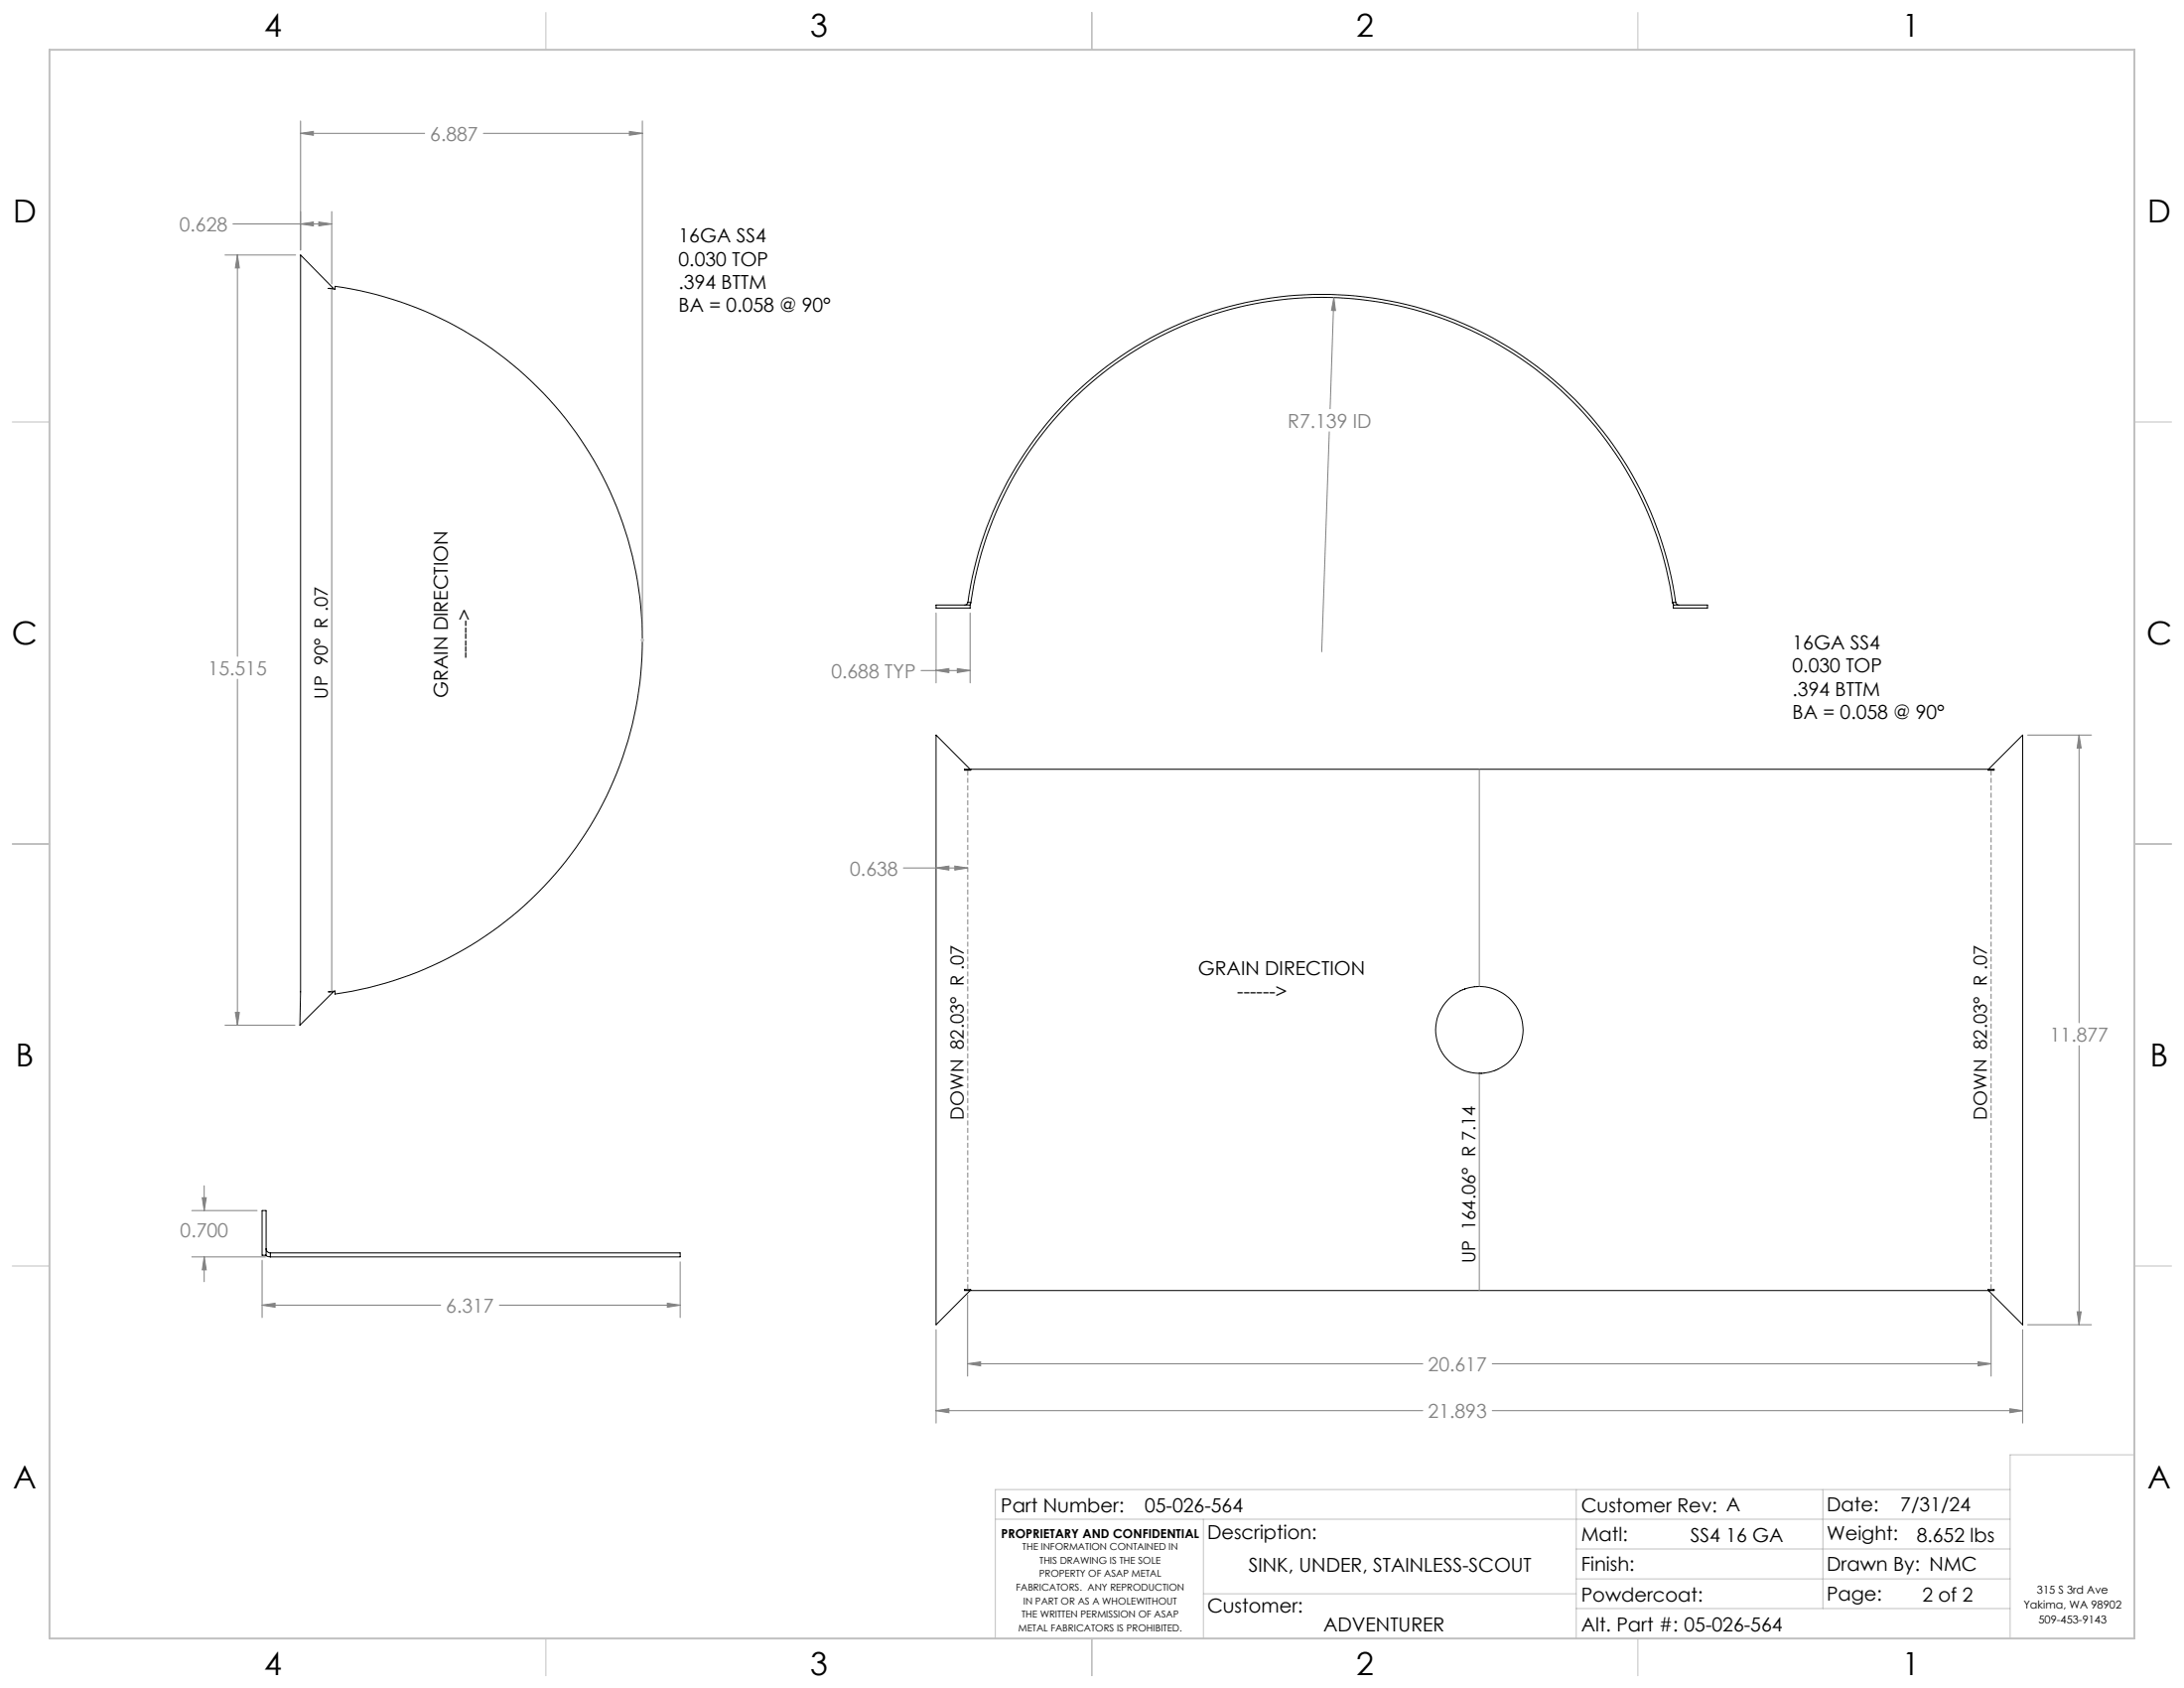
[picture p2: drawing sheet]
<svg xmlns="http://www.w3.org/2000/svg" width="559mm" height="432mm" viewBox="0 0 559 432" stroke-linecap="round" stroke-linejoin="round" font-family="sans-serif">
<g fill="none" stroke="#000" stroke-width=".25">
<path d="M76.9 65.2l8.4 8.6h-1.3l1.7 .2v-.8a91.4 91.4 0 0 1 78.7 90.6 91.4 91.4 0 0 1-78.7 90.5v-.8l-1.7 .2h1.3l-8.6 8.6 .2-8.6zM239.5 154.8h8.7v.7h-8.7zM247.6 154.1a91.4 91.4 0 0 1 90.6-78.8 91.4 91.4 0 0 1 90.5 78.8M247.6 154.1a.86 .86 0 0 1-.8 .7M247.6 154.1l.8 .1M248.4 154.2a90.7 90.7 0 0 1 89.8-78.1 90.7 90.7 0 0 1 89.8 78.1M248.4 154.2l-.2 .6M428 154.2l.2 .6M428.1 154.8h8.8v.7h-8.8zM428.7 154.1l.4 .6 .4 .1M428.7 154.1l-.7 .1M239.5 188l8.7 8.8h-1.4v.2h1.6v-.2h260.3v.2h1.5v-.2h-1.4l8.7-8.8v150.9l-8.7-8.8h1.4v-.2h-1.5v.2h-260.3v-.2h-1.6v.2h1.4l-8.7 8.8z"/>
<path d="M378.5 252.3a11.1 11.1 0 0 0-11.2 11.2 11.1 11.1 0 0 0 11.2 11.1M378.5 252.3h.1M378.5 252.3a11.1 11.1 0 0 1 11.2 11.2 11.1 11.1 0 0 1-11.2 11.1M378.5 274.6h.1M67.1 309.7h1v11.4h-1zM68.1 319.4a1.08 1.08 0 0 0 1.1 1.1M67.9 321.1l1.3 .4M69.2 320.5h104.8v1h-104.8M69.2 320.5v1"/>
</g>
<g fill="none" stroke="#808080" stroke-width=".25">
<path d="M76.9 34.1l3.3-.5v1zM76.9 30.9v33.1M76.9 34.1h31.8M123.7 34.1h40.7M161 33.6l3.4 .5-3.4 .5zM164.4 30.9v131.6M59.6 57.3h25.3M76.9 57.3l3.3-.5v1zM81.6 56.8l3.3 .5-3.3 .5zM84.9 54.1v18.5M57.6 65.2h18M60.7 65.2l.5 3.3h-1z"/>
<path d="M60.7 65.2v102.7M84.9 73.9v179.7M341.3 76.1l.4 3.3h-1zM341.3 76.1l-1 28.5M340.1 110.5l-1.9 56.2M239.5 156.8v17.9M248.2 156.8v17.9M60.7 173.7v88.6M235.7 171.5h12.5M239.5 171.5l3.3-.5v1zM244.9 171l3.3 .5-3.3 .5zM378.5 196.8v55.5"/>
<path d="M518.8 188h16.3M532 188l.5 3.3h-1zM532 188v73.6M231.1 222h16.5M239.5 222l3.3-.5v1.1zM244.3 221.5l3.3 .5-3.3 .6zM60.2 259h1l-.5 3.3zM57.6 262.3h17.9M378.5 274.6v55.5M532 267.5v71.4M49.1 309.7h16.7M51.8 306.4h1l-.6 3.3z"/>
<path d="M52.2 303.3v6.4M49.1 321.5h18.8M52.2 321.5l.6 3.3h-1zM52.2 321.5v6.4M67.1 333.9l3.3-.5v1zM67.1 322.4v14.6M67.1 333.9h45.6M127.8 333.9h46.2M170.7 333.4l3.3 .5-3.3 .5zM174 322.8v14.2M247.6 331.2v20.8M509.4 331.2v20.8"/>
<path d="M518.8 338.9h16.3M531.5 335.6h1l-.5 3.3zM239.5 340.1v23.9M247.6 348.9l3.3-.5v1zM247.6 348.9h116.4M381.8 348.9h127.6M506.1 348.4l3.3 .5-3.3 .5zM517.5 340.1v23.9M239.5 360.9l3.3-.5v1zM239.5 360.9h124.5M381.8 360.9h135.7M514.2 360.4l3.3 .5-3.3 .5z"/>
</g>
<g fill="none" stroke="#c0c0c0" stroke-width=".25">
<path d="M139.7 3.2v9.5M279.4 3.2v9.5M419.1 3.2v9.5M3.1 107.9h9.6M546.1 107.9h9.5M163.9 163.8h1M164 163.4l.7 .7M164.4 163.3v1M164.7 163.4l-.7 .7M3.1 215.9h9.6M546.1 215.9h9.5M3.1 323.8h9.6"/>
<path d="M546.1 323.8h9.5M546.1 372.1h-31.8v47M254.7 388.6h259.6M307.9 388.6v30.5M403.3 381v38.1M403.3 396.2h111M466.4 381v30.5M514.3 381h-259.6v38.1M139.7 419.1v9.6M279.4 419.1v9.6M307.9 407.7h95.4M403.3 403.9h111"/>
<path d="M403.3 411.5h111M419.1 419.1v9.6"/>
</g>
<path d="M509.4 197v132.9M247.6 329.9v-132.9" fill="none" stroke="#808080" stroke-width=".25" stroke-dasharray="1.3 .6" stroke-dashoffset="-.1" stroke-linecap="butt"/>
<path d="M12.7 12.7h533.4v406.4h-533.4z" fill="none" stroke="#c0c0c0" stroke-width=".5"/>
<g fill="#808080">
<path d="M76.9 57.3l3.3-.5v1zM81.6 56.8l3.3 .5-3.3 .5zM60.7 65.2l.5 3.3h-1zM60.2 259h1l-.5 3.3zM239.5 222l3.3-.5v1.1zM244.3 221.5l3.3 .5-3.3 .6zM247.6 348.9l3.3-.5v1zM506.1 348.4l3.3 .5-3.3 .5zM239.5 360.9l3.3-.5v1zM514.2 360.4l3.3 .5-3.3 .5zM532 188l.5 3.3h-1zM531.5 335.6h1l-.5 3.3z"/>
<path d="M161 33.6l3.4 .5-3.4 .5zM76.9 34.1l3.3-.5v1zM52.2 321.5l.6 3.3h-1zM51.8 306.4h1l-.6 3.3zM170.7 333.4l3.3 .5-3.3 .5zM67.1 333.9l3.3-.5v1zM239.5 171.5l3.3-.5v1zM244.9 171l3.3 .5-3.3 .5zM341.3 76.1l-.6 3.3h1z"/>
</g>
<g font-size="8.1">
<text x="67.6" y="9.3">4</text>
<text x="207.3" y="9.3">3</text>
<text x="347" y="9.3">2</text>
<text x="486.7" y="9.3">1</text>
<text x="3.3" y="57">D</text>
<text x="549.4" y="57">D</text>
<text x="3" y="164.9">C</text>
<text x="549.1" y="164.9">C</text>
<text x="4" y="272.9">B</text>
<text x="550.1" y="272.9">B</text>
<text x="3.3" y="380.8">A</text>
<text x="549.4" y="380.8">A</text>
<text x="67.6" y="428.4">4</text>
<text x="207.3" y="428.4">3</text>
<text x="347" y="428.4">2</text>
<text x="486.7" y="428.4">1</text>
</g>
<g font-size="4.9" fill="#808080">
<text x="110" y="36">6.887</text>
<text x="45.9" y="59.1">0.628</text>
<text x="329.5" y="109.4">R7.139 ID</text>
<text x="53.2" y="172.7">15.515</text>
<text x="212.7" y="173.4">0.688 TYP</text>
<text x="217.5" y="223.9">0.638</text>
<text x="524.5" y="266.4">11.877</text>
<text x="46.1" y="316.5">0.700</text>
<text x="114.1" y="335.7">6.317</text>
<text x="365.4" y="350.7">20.617</text>
<text x="365.4" y="362.7">21.893</text>
</g>
<g font-size="4.9">
<text x="173.6" y="62">16GA SS4</text>
<text x="173.6" y="67.9">0.030 TOP</text>
<text x="173.6" y="73.9">.394 BTTM</text>
<text x="173.6" y="79.8">BA = 0.058 @ 90°</text>
<text x="458.6" y="166.1">16GA SS4</text>
<text x="120.5" y="168.5" transform="rotate(-90 120.5 168.5)">------&gt;</text>
<text x="458.6" y="172.1">0.030 TOP</text>
<text x="114.6" y="178.5" transform="rotate(-90 114.6 178.5)">GRAIN DIRECTION</text>
<text x="458.6" y="178">.394 BTTM</text>
<text x="458.6" y="183.9">BA = 0.058 @ 90°</text>
<text x="306.5" y="249.4">GRAIN DIRECTION</text>
<text x="316.5" y="255.4">------&gt;</text>
<text x="256.1" y="386.9">Part Number:</text>
<text x="292.9" y="386.9">05-026-564</text>
<text x="404.6" y="386.8">Customer Rev: A</text>
<text x="467.4" y="386.7">Date:</text>
<text x="486.2" y="386.7">7/31/24</text>
<text x="308.9" y="393.8">Description:</text>
<text x="404.6" y="394.3">Matl:</text>
<text x="432.5" y="394.5">SS4 16 GA</text>
<text x="467.4" y="394">Weight:</text>
<text x="490.4" y="394.5">8.652 lbs</text>
<text x="319.5" y="402">SINK, UNDER, STAINLESS-SCOUT</text>
<text x="404.6" y="401.9">Finish:</text>
<text x="467.4" y="401.7">Drawn By: NMC</text>
<text x="308.9" y="412.4">Customer:</text>
<text x="404.6" y="409.6">Powdercoat:</text>
<text x="467.4" y="409.4">Page:</text>
<text x="491.8" y="409.6">2 of 2</text>
<text x="338.6" y="417.4">ADVENTURER</text>
<text x="404.6" y="417.4">Alt. Part #: 05-026-564</text>
</g>
<g font-size="4.7">
<text x="83.8" y="178.7" transform="rotate(-90 83.8 178.7)">UP 90° R .07</text>
<text x="246.6" y="286.4" transform="rotate(-90 246.6 286.4)">DOWN 82.03° R .07</text>
<text x="508.4" y="286.4" transform="rotate(-90 508.4 286.4)">DOWN 82.03° R .07</text>
<text x="377.5" y="323.1" transform="rotate(-90 377.5 323.1)">UP 164.06° R 7.14</text>
</g>
<text font-size="3.2" x="256.1" y="393.4">PROPRIETARY AND CONFIDENTIAL</text>
<g font-size="2.8">
<text x="521.2" y="407.7">315 S 3rd Ave</text>
<text x="517.8" y="411.5">Yakima, WA 98902</text>
<text x="521.6" y="415.3">509-453-9143</text>
</g>
<g font-size="2.5">
<text x="261.6" y="396.5">THE INFORMATION CONTAINED IN</text>
<text x="266" y="399.9">THIS DRAWING IS THE SOLE</text>
<text x="260" y="406.9">FABRICATORS. ANY REPRODUCTION</text>
<text x="265.9" y="403.4">PROPERTY OF ASAP METAL</text>
<text x="261.4" y="413.8">THE WRITTEN PERMISSION OF ASAP</text>
<text x="261.8" y="410.4">IN PART OR AS A WHOLEWITHOUT</text>
<text x="260.5" y="417.3">METAL FABRICATORS IS PROHIBITED.</text>
</g>
</svg>
